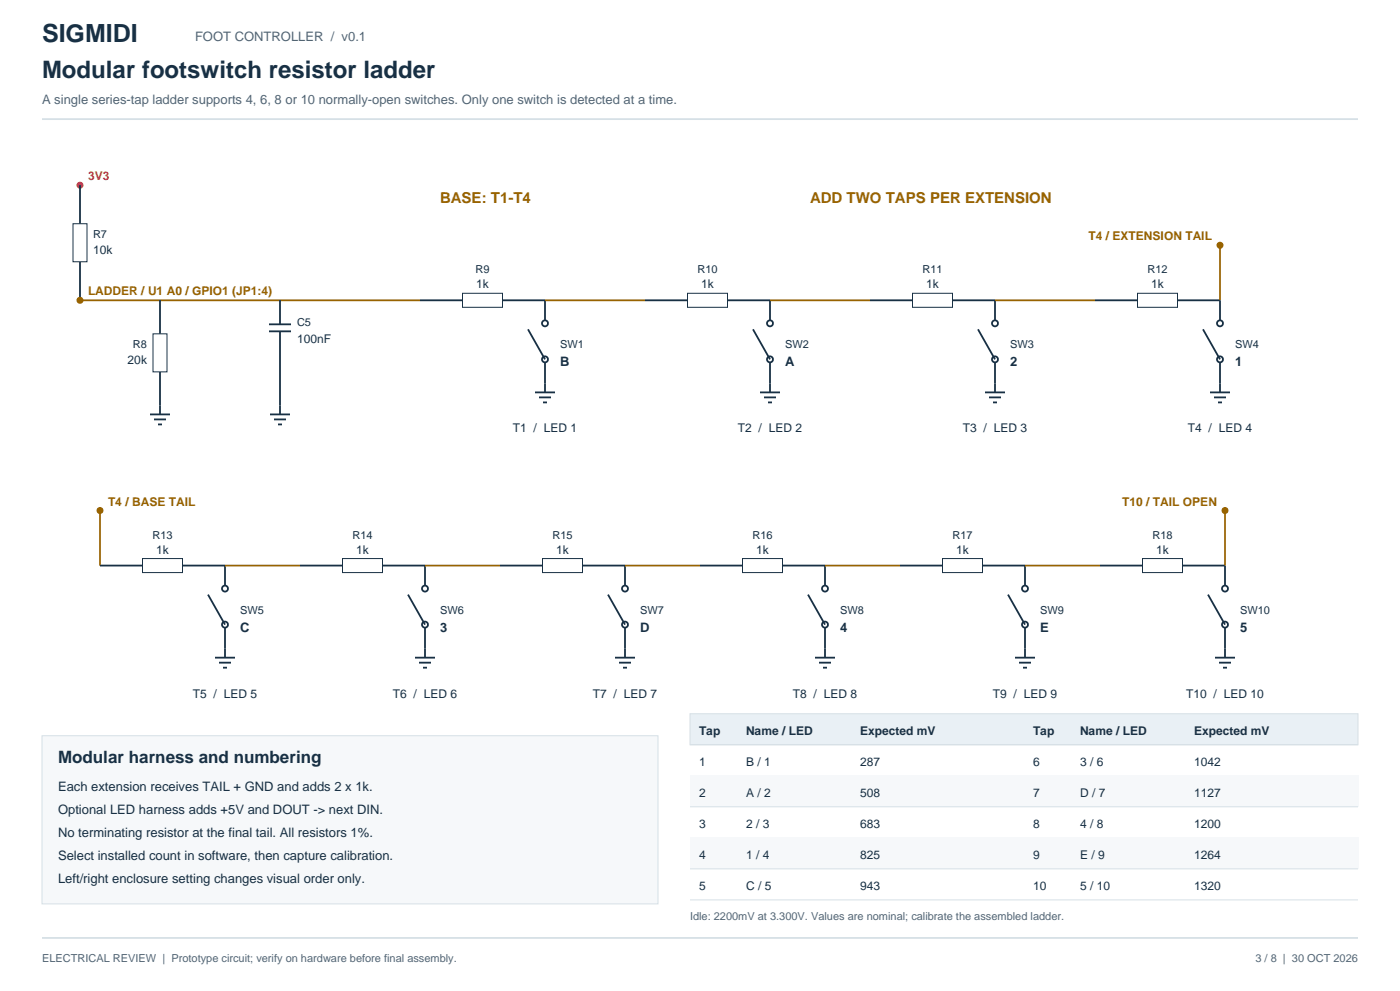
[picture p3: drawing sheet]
<svg xmlns="http://www.w3.org/2000/svg" width="420mm" height="297mm" viewBox="0 0 420 297" stroke-linecap="round" stroke-linejoin="round" font-family="sans-serif">
<path d="M12.6 35.7h394.8M12.6 281.1h394.8" fill="none" stroke="#d6e0e6" stroke-width=".54"/>
<circle cx="24" cy="55.5" r=".78" fill="#ba344b" stroke="#ba344b" stroke-width=".54"/>
<path d="M24 55.5v11.5M24 78.4v11.6" fill="none" stroke="#183044" stroke-width=".54"/>
<path d="M21.9 67h4.2v11.4h-4.2z" fill-rule="evenodd" fill="#fff" stroke="#183044" stroke-width=".3"/>
<path d="M24 90h93" fill="none" stroke="#986300" stroke-width=".54"/>
<circle cx="24" cy="90" r=".78" fill="#986300" stroke="#986300" stroke-width=".54"/>
<path d="M48 90v10M48 111.4v10.1" fill="none" stroke="#183044" stroke-width=".54"/>
<path d="M45.9 100h4.2v11.4h-4.2z" fill-rule="evenodd" fill="#fff" stroke="#183044" stroke-width=".3"/>
<g fill="none" stroke="#183044" stroke-width=".54">
<path d="M80.7 97.2h6.6M80.7 99.3h6.6M84 90v7.2M84 99.3v24.9M126 90h12.8M150.8 90h12.7M45 124.2h6M46.2 125.7h3.6M47.4 127.2h1.2M48 121.5v2.7M81 124.2h6M82.2 125.7h3.6"/>
<path d="M83.4 127.2h1.2"/>
</g>
<path d="M117 90h9" fill="none" stroke="#986300" stroke-width=".54"/>
<path d="M138.8 87.9h12v4.2h-12z" fill-rule="evenodd" fill="#fff" stroke="#183044" stroke-width=".3"/>
<path d="M163.5 90v6.9" fill="none" stroke="#183044" stroke-width=".54"/>
<g fill="#fff" stroke="#183044" stroke-width=".54">
<circle cx="163.5" cy="96.9" r=".9"/>
<circle cx="163.5" cy="107.7" r=".9"/>
</g>
<path d="M158.4 98.7l5.1 9M193.5 90h12.8M218.3 90h12.7M160.5 117.6h6M161.7 119.1h3.6M163.5 108.6v9M162.9 120.6h1.2" fill="none" stroke="#183044" stroke-width=".54"/>
<path d="M163.5 90h30" fill="none" stroke="#986300" stroke-width=".54"/>
<path d="M206.3 87.9h12v4.2h-12z" fill-rule="evenodd" fill="#fff" stroke="#183044" stroke-width=".3"/>
<path d="M231 90v6.9" fill="none" stroke="#183044" stroke-width=".54"/>
<g fill="#fff" stroke="#183044" stroke-width=".54">
<circle cx="231" cy="96.9" r=".9"/>
<circle cx="231" cy="107.7" r=".9"/>
</g>
<path d="M225.9 98.7l5.1 9M261 90h12.8M285.8 90h12.7M228 117.6h6M229.2 119.1h3.6M231 108.6v9M230.4 120.6h1.2" fill="none" stroke="#183044" stroke-width=".54"/>
<path d="M231 90h30" fill="none" stroke="#986300" stroke-width=".54"/>
<path d="M273.8 87.9h12v4.2h-12z" fill-rule="evenodd" fill="#fff" stroke="#183044" stroke-width=".3"/>
<path d="M298.5 90v6.9" fill="none" stroke="#183044" stroke-width=".54"/>
<g fill="#fff" stroke="#183044" stroke-width=".54">
<circle cx="298.5" cy="96.9" r=".9"/>
<circle cx="298.5" cy="107.7" r=".9"/>
</g>
<path d="M293.4 98.7l5.1 9M328.5 90h12.8M353.3 90h12.7M295.5 117.6h6M296.7 119.1h3.6M298.5 108.6v9M297.9 120.6h1.2" fill="none" stroke="#183044" stroke-width=".54"/>
<path d="M298.5 90h30" fill="none" stroke="#986300" stroke-width=".54"/>
<path d="M341.3 87.9h12v4.2h-12z" fill-rule="evenodd" fill="#fff" stroke="#183044" stroke-width=".3"/>
<path d="M366 90v6.9" fill="none" stroke="#183044" stroke-width=".54"/>
<g fill="#fff" stroke="#183044" stroke-width=".54">
<circle cx="366" cy="96.9" r=".9"/>
<circle cx="366" cy="107.7" r=".9"/>
</g>
<path d="M360.9 98.7l5.1 9M363 117.6h6M364.2 119.1h3.6M366 108.6v9M365.4 120.6h1.2M30 169.5h12.8M54.8 169.5h12.7" fill="none" stroke="#183044" stroke-width=".54"/>
<path d="M366 73.5v16.5M30 153v16.5" fill="none" stroke="#986300" stroke-width=".54"/>
<g fill="#986300" stroke="#986300" stroke-width=".54">
<circle cx="366" cy="73.5" r=".78"/>
<circle cx="30" cy="153" r=".78"/>
</g>
<path d="M42.8 167.4h12v4.2h-12z" fill-rule="evenodd" fill="#fff" stroke="#183044" stroke-width=".3"/>
<path d="M67.5 169.5v6.9" fill="none" stroke="#183044" stroke-width=".54"/>
<g fill="#fff" stroke="#183044" stroke-width=".54">
<circle cx="67.5" cy="176.4" r=".9"/>
<circle cx="67.5" cy="187.2" r=".9"/>
</g>
<path d="M62.4 178.2l5.1 9M90 169.5h12.8M114.8 169.5h12.7M64.5 197.1h6M65.7 198.6h3.6M67.5 188.1v9M66.9 200.1h1.2" fill="none" stroke="#183044" stroke-width=".54"/>
<path d="M67.5 169.5h22.5" fill="none" stroke="#986300" stroke-width=".54"/>
<path d="M102.8 167.4h12v4.2h-12z" fill-rule="evenodd" fill="#fff" stroke="#183044" stroke-width=".3"/>
<path d="M127.5 169.5v6.9" fill="none" stroke="#183044" stroke-width=".54"/>
<g fill="#fff" stroke="#183044" stroke-width=".54">
<circle cx="127.5" cy="176.4" r=".9"/>
<circle cx="127.5" cy="187.2" r=".9"/>
</g>
<path d="M122.4 178.2l5.1 9M150 169.5h12.8M174.8 169.5h12.7M124.5 197.1h6M125.7 198.6h3.6M127.5 188.1v9M126.9 200.1h1.2" fill="none" stroke="#183044" stroke-width=".54"/>
<path d="M127.5 169.5h22.5" fill="none" stroke="#986300" stroke-width=".54"/>
<path d="M162.8 167.4h12v4.2h-12z" fill-rule="evenodd" fill="#fff" stroke="#183044" stroke-width=".3"/>
<path d="M187.5 169.5v6.9" fill="none" stroke="#183044" stroke-width=".54"/>
<g fill="#fff" stroke="#183044" stroke-width=".54">
<circle cx="187.5" cy="176.4" r=".9"/>
<circle cx="187.5" cy="187.2" r=".9"/>
</g>
<path d="M182.4 178.2l5.1 9M210 169.5h12.8M234.8 169.5h12.7M184.5 197.1h6M185.7 198.6h3.6M187.5 188.1v9M186.9 200.1h1.2" fill="none" stroke="#183044" stroke-width=".54"/>
<path d="M187.5 169.5h22.5" fill="none" stroke="#986300" stroke-width=".54"/>
<path d="M222.8 167.4h12v4.2h-12z" fill-rule="evenodd" fill="#fff" stroke="#183044" stroke-width=".3"/>
<path d="M247.5 169.5v6.9" fill="none" stroke="#183044" stroke-width=".54"/>
<g fill="#fff" stroke="#183044" stroke-width=".54">
<circle cx="247.5" cy="176.4" r=".9"/>
<circle cx="247.5" cy="187.2" r=".9"/>
</g>
<path d="M242.4 178.2l5.1 9M270 169.5h12.8M294.8 169.5h12.7M244.5 197.1h6M245.7 198.6h3.6M247.5 188.1v9M246.9 200.1h1.2" fill="none" stroke="#183044" stroke-width=".54"/>
<path d="M247.5 169.5h22.5" fill="none" stroke="#986300" stroke-width=".54"/>
<path d="M282.8 167.4h12v4.2h-12z" fill-rule="evenodd" fill="#fff" stroke="#183044" stroke-width=".3"/>
<path d="M307.5 169.5v6.9" fill="none" stroke="#183044" stroke-width=".54"/>
<g fill="#fff" stroke="#183044" stroke-width=".54">
<circle cx="307.5" cy="176.4" r=".9"/>
<circle cx="307.5" cy="187.2" r=".9"/>
</g>
<path d="M302.4 178.2l5.1 9M330 169.5h12.8M354.8 169.5h12.7M304.5 197.1h6M305.7 198.6h3.6M307.5 188.1v9M306.9 200.1h1.2" fill="none" stroke="#183044" stroke-width=".54"/>
<path d="M307.5 169.5h22.5" fill="none" stroke="#986300" stroke-width=".54"/>
<path d="M342.8 167.4h12v4.2h-12z" fill-rule="evenodd" fill="#fff" stroke="#183044" stroke-width=".3"/>
<path d="M367.5 169.5v6.9" fill="none" stroke="#183044" stroke-width=".54"/>
<g fill="#fff" stroke="#183044" stroke-width=".54">
<circle cx="367.5" cy="176.4" r=".9"/>
<circle cx="367.5" cy="187.2" r=".9"/>
</g>
<path d="M362.4 178.2l5.1 9M364.5 197.1h6M365.7 198.6h3.6M367.5 188.1v9M366.9 200.1h1.2" fill="none" stroke="#183044" stroke-width=".54"/>
<path d="M367.5 153v16.5" fill="none" stroke="#986300" stroke-width=".54"/>
<circle cx="367.5" cy="153" r=".78" fill="#986300" stroke="#986300" stroke-width=".54"/>
<path d="M12.6 220.5h184.8v50.4h-184.8z" fill-rule="evenodd" fill="#f6f8fa" stroke="#d6e0e6" stroke-width=".3"/>
<path d="M207 213.9h200.4v9.3h-200.4z" fill-rule="evenodd" fill="#e9f0f5" stroke="#d6e0e6" stroke-width=".3"/>
<path d="M207 223.2h200.4M207 232.5h200.4" fill="none" stroke="#d6e0e6" stroke-width=".3"/>
<path d="M207 232.5h200.4v9.3h-200.4z" fill-rule="evenodd" fill="#f6f8fa"/>
<path d="M207 241.8h200.4M207 251.1h200.4" fill="none" stroke="#d6e0e6" stroke-width=".3"/>
<path d="M207 251.1h200.4v9.3h-200.4z" fill-rule="evenodd" fill="#f6f8fa"/>
<path d="M207 260.4h200.4M207 269.7h200.4" fill="none" stroke="#d6e0e6" stroke-width=".3"/>
<text font-size="7.5" fill="#183044" x="12.6" y="12.6">SIGMIDI</text>
<text font-size="7.2" fill="#183044" x="12.6" y="23.4">Modular footswitch resistor ladder</text>
<text font-size="5.1" fill="#183044" x="17.4" y="228.6">Modular harness and numbering</text>
<g font-size="4.5" fill="#986300">
<text x="132" y="60.9">BASE: T1-T4</text>
<text x="243" y="60.9">ADD TWO TAPS PER EXTENSION</text>
</g>
<g font-size="3.9" fill="#526575">
<text x="58.5" y="12.3">FOOT CONTROLLER / v0.1</text>
<text x="12.6" y="31.2">A single series-tap ladder supports 4, 6, 8 or 10 normally-open switches. Only one switch is detected at a time.</text>
</g>
<g font-size="3.9" fill="#183044">
<text x="168" y="109.8">B</text>
<text x="235.5" y="109.8">A</text>
<text x="303" y="109.8">2</text>
<text x="370.5" y="109.8">1</text>
<text x="72" y="189.3">C</text>
<text x="132" y="189.3">3</text>
<text x="192" y="189.3">D</text>
<text x="252" y="189.3">4</text>
<text x="312" y="189.3">E</text>
<text x="372" y="189.3">5</text>
<text x="17.4" y="237">Each extension receives TAIL + GND and adds 2 x 1k.</text>
<text x="17.4" y="243.9">Optional LED harness adds +5V and DOUT -&gt; next DIN.</text>
<text x="17.4" y="250.8">No terminating resistor at the final tail. All resistors 1%.</text>
<text x="17.4" y="257.7">Select installed count in software, then capture calibration.</text>
<text x="17.4" y="264.6">Left/right enclosure setting changes visual order only.</text>
</g>
<text font-size="3.6" fill="#ba344b" x="26.4" y="54">3V3</text>
<g font-size="3.6" fill="#986300">
<text x="326.6" y="72">T4 / EXTENSION TAIL</text>
<text x="26.4" y="88.5">LADDER / U1 A0 / GPIO1 (JP1:4)</text>
<text x="32.4" y="151.5">T4 / BASE TAIL</text>
<text x="336.7" y="151.5">T10 / TAIL OPEN</text>
</g>
<g font-size="3.6" fill="#183044">
<text x="27.9" y="76">10k</text>
<text x="142.8" y="86.4">1k</text>
<text x="210.3" y="86.4">1k</text>
<text x="277.8" y="86.4">1k</text>
<text x="345.3" y="86.4">1k</text>
<text x="89.1" y="102.9">100nF</text>
<text x="38.3" y="109">20k</text>
<text x="153.9" y="129.6">T1 / LED 1</text>
<text x="221.4" y="129.6">T2 / LED 2</text>
<text x="288.9" y="129.6">T3 / LED 3</text>
<text x="356.4" y="129.6">T4 / LED 4</text>
<text x="46.8" y="165.9">1k</text>
<text x="106.8" y="165.9">1k</text>
<text x="166.8" y="165.9">1k</text>
<text x="226.8" y="165.9">1k</text>
<text x="286.8" y="165.9">1k</text>
<text x="346.8" y="165.9">1k</text>
<text x="57.9" y="209.1">T5 / LED 5</text>
<text x="117.9" y="209.1">T6 / LED 6</text>
<text x="177.9" y="209.1">T7 / LED 7</text>
<text x="237.9" y="209.1">T8 / LED 8</text>
<text x="297.9" y="209.1">T9 / LED 9</text>
<text x="355.9" y="209.1">T10 / LED 10</text>
<text x="209.7" y="220.2">Tap</text>
<text x="223.8" y="220.2">Name / LED</text>
<text x="258" y="220.2">Expected mV</text>
<text x="309.9" y="220.2">Tap</text>
<text x="324" y="220.2">Name / LED</text>
<text x="358.2" y="220.2">Expected mV</text>
<text x="209.7" y="229.5">1</text>
<text x="223.8" y="229.5">B / 1</text>
<text x="258" y="229.5">287</text>
<text x="309.9" y="229.5">6</text>
<text x="324" y="229.5">3 / 6</text>
<text x="358.2" y="229.5">1042</text>
<text x="209.7" y="238.8">2</text>
<text x="223.8" y="238.8">A / 2</text>
<text x="258" y="238.8">508</text>
<text x="309.9" y="238.8">7</text>
<text x="324" y="238.8">D / 7</text>
<text x="358.2" y="238.8">1127</text>
<text x="209.7" y="248.1">3</text>
<text x="223.8" y="248.1">2 / 3</text>
<text x="258" y="248.1">683</text>
<text x="309.9" y="248.1">8</text>
<text x="324" y="248.1">4 / 8</text>
<text x="358.2" y="248.1">1200</text>
<text x="209.7" y="257.4">4</text>
<text x="223.8" y="257.4">1 / 4</text>
<text x="258" y="257.4">825</text>
<text x="309.9" y="257.4">9</text>
<text x="324" y="257.4">E / 9</text>
<text x="358.2" y="257.4">1264</text>
<text x="209.7" y="266.7">5</text>
<text x="223.8" y="266.7">C / 5</text>
<text x="258" y="266.7">943</text>
<text x="309.9" y="266.7">10</text>
<text x="324" y="266.7">5 / 10</text>
<text x="358.2" y="266.7">1320</text>
</g>
<g font-size="3.3" fill="#183044">
<text x="27.9" y="71.2">R7</text>
<text x="142.6" y="81.9">R9</text>
<text x="209.2" y="81.9">R10</text>
<text x="276.7" y="81.9">R11</text>
<text x="344.2" y="81.9">R12</text>
<text x="89.1" y="97.8">C5</text>
<text x="39.9" y="104.2">R8</text>
<text x="168" y="104.4">SW1</text>
<text x="235.5" y="104.4">SW2</text>
<text x="303" y="104.4">SW3</text>
<text x="370.5" y="104.4">SW4</text>
<text x="45.7" y="161.4">R13</text>
<text x="105.7" y="161.4">R14</text>
<text x="165.7" y="161.4">R15</text>
<text x="225.7" y="161.4">R16</text>
<text x="285.7" y="161.4">R17</text>
<text x="345.7" y="161.4">R18</text>
<text x="72" y="183.9">SW5</text>
<text x="132" y="183.9">SW6</text>
<text x="192" y="183.9">SW7</text>
<text x="252" y="183.9">SW8</text>
<text x="312" y="183.9">SW9</text>
<text x="372" y="183.9">SW10</text>
</g>
<g font-size="3.3" fill="#526575">
<text x="207" y="275.7">Idle: 2200mV at 3.300V. Values are nominal; calibrate the assembled ladder.</text>
<text x="12.6" y="288.3">ELECTRICAL REVIEW | Prototype circuit; verify on hardware before final assembly.</text>
<text x="376.6" y="288.3">3 / 8 | 30 OCT 2026</text>
</g>
</svg>
